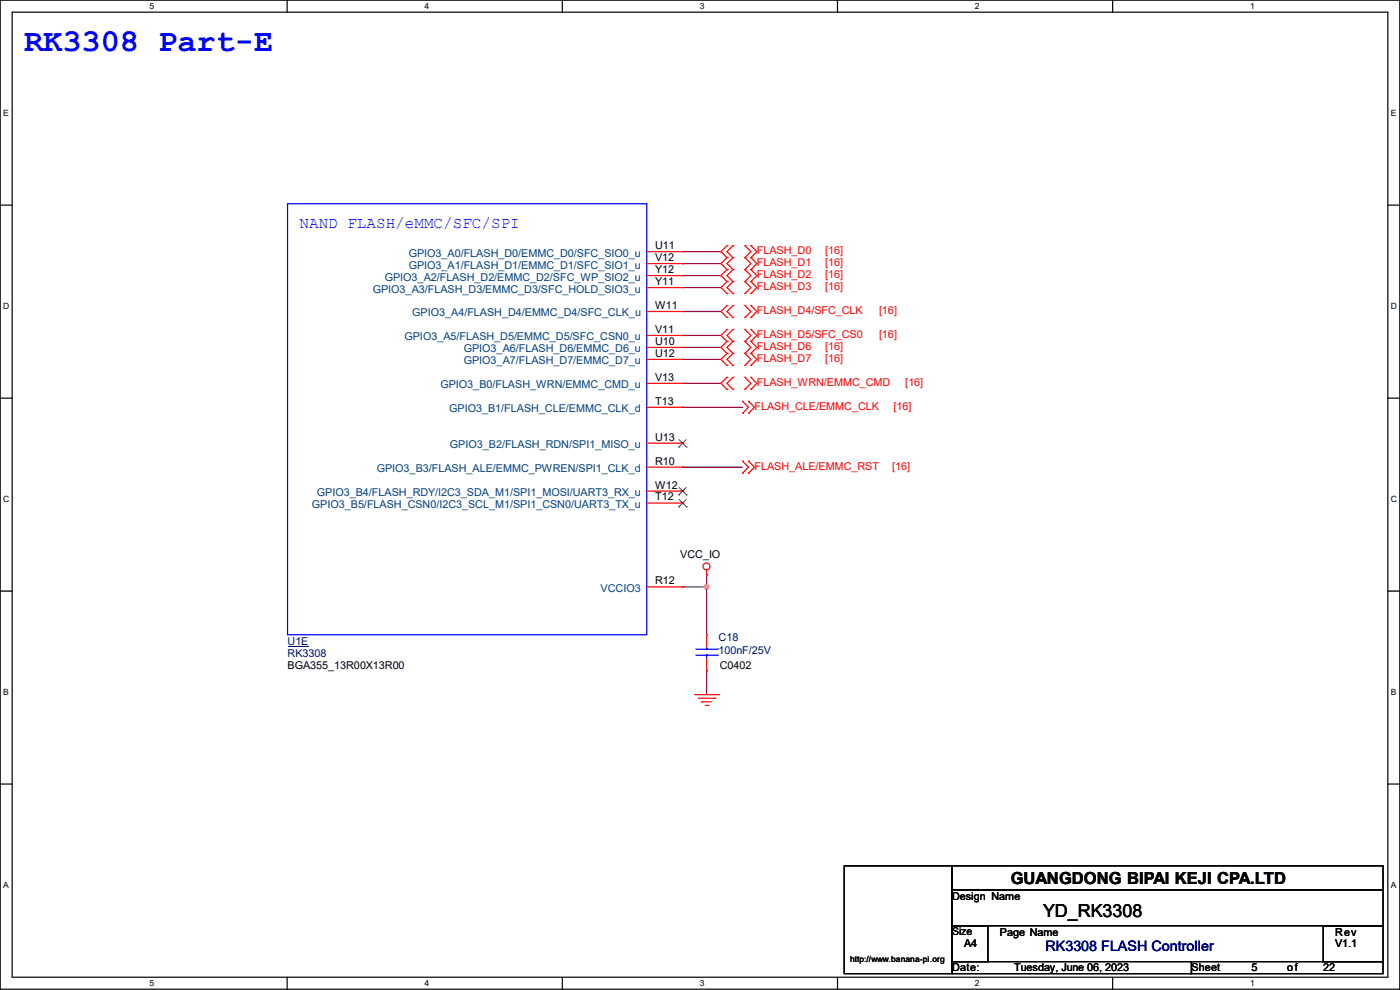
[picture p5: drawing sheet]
<svg xmlns="http://www.w3.org/2000/svg" width="297mm" height="210mm" viewBox="0 0 297 210" stroke-linecap="round" stroke-linejoin="round" font-family="sans-serif">
<path d="M0 0h297v209.8h-297zM2.6 2.6h291.8v204.7h-291.8z" fill="none" stroke="#000" stroke-width=".25"/>
<g fill="#fff">
<path d="M31.7 .3h1v2h-1z"/>
<path d="M31.7 207.6h1v1.9h-1z"/>
</g>
<path d="M60.9 0v2.6M60.9 207.3v2.5" fill="none" stroke="#000" stroke-width=".25"/>
<g fill="#fff">
<path d="M90.1 .3h1v2h-1z"/>
<path d="M90.1 207.6h1v1.9h-1z"/>
</g>
<path d="M119.3 0v2.6M119.3 207.3v2.5" fill="none" stroke="#000" stroke-width=".25"/>
<g fill="#fff">
<path d="M148.5 .3h.9v2h-.9z"/>
<path d="M148.5 207.6h.9v1.9h-.9z"/>
</g>
<path d="M177.7 0v2.6M177.7 207.3v2.5" fill="none" stroke="#000" stroke-width=".25"/>
<g fill="#fff">
<path d="M206.8 .3h1v2h-1z"/>
<path d="M206.8 207.6h1v1.9h-1z"/>
</g>
<path d="M236.1 0v2.6M236.1 207.3v2.5" fill="none" stroke="#000" stroke-width=".25"/>
<g fill="#fff">
<path d="M265.2 .3h1v2h-1z"/>
<path d="M265.2 207.6h1v1.9h-1z"/>
<path d="M.7 23h1.2v2h-1.2z"/>
<path d="M295.1 23h1.1v2h-1.1z"/>
<path d="M.7 64h1.2v2h-1.2z"/>
<path d="M295.1 64h1.2v2h-1.2z"/>
</g>
<path d="M0 43.5h2.6M294.4 43.5h2.6" fill="none" stroke="#000" stroke-width=".25"/>
<g fill="#fff">
<path d="M.7 104.9h1.2v2h-1.2z"/>
<path d="M295.1 104.9h1.2v2h-1.2z"/>
</g>
<path d="M0 84.5h2.6M294.4 84.5h2.6" fill="none" stroke="#000" stroke-width=".25"/>
<g fill="#fff">
<path d="M.7 145.8h1.2v2h-1.2z"/>
<path d="M295.1 145.8h1.1v2h-1.1z"/>
</g>
<path d="M0 125.4h2.6M294.4 125.4h2.6" fill="none" stroke="#000" stroke-width=".25"/>
<g fill="#fff">
<path d="M.7 186.8h1.2v2h-1.2z"/>
<path d="M295.1 186.8h1.1v2h-1.1z"/>
</g>
<path d="M0 166.3h2.6M294.4 166.3h2.6M179.1 183.7h22.9v22.8h-22.9zM202 183.7h91.4v5.1h-91.4zM202 188.8h91.4v7.6h-91.4zM202 196.4h7.6v7.6h-7.6zM280.7 196.4h12.7v7.6h-12.7zM202 204h50.8v2.5h-50.8zM252.8 204h40.6v2.5h-40.6z" fill="none" stroke="#000" stroke-width=".25"/>
<g fill="none" stroke="#800040" stroke-width=".25">
<path d="M144.8 53.4h.1M144.8 55.9h.1M144.8 58.5h.1M144.8 53.4h8.2M144.8 55.9h8.2M144.8 58.5h8.2M144.8 76.2h.1M144.8 73.7h.1M144.8 61h.1M144.8 66.1h.1M144.8 71.2h.1M144.8 76.2h8.2"/>
<path d="M144.8 73.7h8.2M144.8 61h8.2M144.8 66.1h8.2M144.8 71.2h8.2M144.8 81.3h.1M144.8 86.4h.1M144.8 99.1h.1M144.8 81.3h8.2M144.8 86.4h12.7M144.8 99.1h12.7M144.8 124.5h.1M144.8 124.5h5.1"/>
<path d="M149.9 124.5h.1M149.9 122h.1M149.9 122v12.7M149.9 142.3h.1M149.9 142.3v5.1"/>
</g>
<circle cx="149.9" cy="124.5" r=".49" fill="#f0f" stroke="#f0f" stroke-width=".25"/>
<g fill="none" stroke="#f00" stroke-width=".25">
<path d="M137.2 53.4h7.6M137.2 55.9h7.6M137.2 58.5h7.6M144.8 53.4h.1M144.8 55.9h.1M144.8 58.5h.1M154.2 54.7h.1M154.2 52.1h.1M154.2 57.2h.1M154.2 59.7h.1M154.2 52.1l-1.2 1.3 1.2 1.3M154.2 59.7l-1.2 1.3 1.2 1.3"/>
<path d="M154.2 54.7l-1.2 1.2 1.2 1.3M154.2 57.2l-1.2 1.3 1.2 1.2M155.5 52.1h.1M155.5 54.7h.1M155.5 57.2h.1M155.5 59.7h.1M155.5 52.1l-1.3 1.3 1.3 1.3M155.5 57.2l-1.3 1.3 1.3 1.2M155.5 54.7l-1.3 1.2 1.3 1.3M155.5 59.7l-1.3 1.3 1.3 1.3M158 52.1h.1M158 54.7h.1"/>
<path d="M158 57.2h.1M158 59.7h.1M158 57.2l1.3 1.3-1.3 1.2M158 52.1l1.3 1.3-1.3 1.3M158 54.7l1.3 1.2-1.3 1.3M158 59.7l1.3 1.3-1.3 1.3M159.3 52.1h.1M159.3 54.7h.1M159.3 57.2h.1M159.3 59.7h.1M159.3 52.1l1.3 1.3-1.3 1.3M159.3 54.7l1.3 1.2-1.3 1.3"/>
<path d="M159.3 57.2l1.3 1.3-1.3 1.2M159.3 59.7l1.3 1.3-1.3 1.3M137.2 61h7.6M137.2 66.1h7.6M137.2 71.2h7.6M137.2 73.7h7.6M137.2 76.2h7.6M144.8 61h.1M144.8 66.1h.1M144.8 71.2h.1M144.8 73.7h.1M144.8 76.2h.1"/>
<path d="M154.2 62.3h.1M154.2 67.4h.1M154.2 64.8h.1M154.2 77.5h.1M154.2 75h.1M154.2 72.4h.1M154.2 69.9h.1M154.2 64.8l-1.2 1.3 1.2 1.3M154.2 72.4l-1.2 1.3 1.2 1.3M154.2 75l-1.2 1.2 1.2 1.3M154.2 69.9l-1.2 1.3 1.2 1.2M155.5 62.3h.1"/>
<path d="M155.5 64.8h.1M155.5 67.4h.1M155.5 75h.1M155.5 77.5h.1M155.5 72.4h.1M155.5 69.9h.1M155.5 64.8l-1.3 1.3 1.3 1.3M155.5 69.9l-1.3 1.3 1.3 1.2M155.5 75l-1.3 1.2 1.3 1.3M155.5 72.4l-1.3 1.3 1.3 1.3M158 62.3h.1M158 64.8h.1"/>
<path d="M158 67.4h.1M158 75h.1M158 77.5h.1M158 72.4h.1M158 69.9h.1M158 64.8l1.3 1.3-1.3 1.3M158 69.9l1.3 1.3-1.3 1.2M158 75l1.3 1.2-1.3 1.3M158 72.4l1.3 1.3-1.3 1.3M159.3 62.3h.1M159.3 64.8h.1M159.3 67.4h.1"/>
<path d="M159.3 75h.1M159.3 77.5h.1M159.3 72.4h.1M159.3 69.9h.1M159.3 64.8l1.3 1.3-1.3 1.3M159.3 72.4l1.3 1.3-1.3 1.3M159.3 75l1.3 1.2-1.3 1.3M159.3 69.9l1.3 1.3-1.3 1.2M137.2 81.3h7.6M137.2 86.4h7.6M137.2 94h7.6M137.2 99.1h7.6"/>
<path d="M144.8 81.3h.1M144.8 86.4h.1M144.8 94h.1M144.8 99.1h.1M154.2 82.6h.1M154.2 80.1h.1M154.2 80.1l-1.2 1.2 1.2 1.3M155.5 80.1h.1M155.5 82.6h.1M155.5 80.1l-1.3 1.2 1.3 1.3M157.5 97.8h.1M157.5 85.1h.1"/>
<path d="M157.5 87.7h.1M157.5 97.8l1.3 1.3-1.3 1.3M157.5 85.1l1.3 1.3-1.3 1.3M158 80.1h.1M158 82.6h.1M158 80.1l1.3 1.2-1.3 1.3M158.8 97.8h.1M158.8 85.1h.1M158.8 87.7h.1M158.8 97.8l1.3 1.3-1.3 1.3M158.8 85.1l1.3 1.3-1.3 1.3M159.3 80.1h.1"/>
<path d="M159.3 82.6h.1M159.3 80.1l1.3 1.2-1.3 1.3M137.2 104.2h7.6M137.2 106.7h7.6M144.8 104.2h.1M144.8 106.7h.1M157.5 100.4h.1M158.8 100.4h.1M137.2 124.5h7.6M144.8 124.5h.1M149.9 122h.1M149.9 134.7h.1"/>
<path d="M149.9 120.9v1.1M149.9 134.7v2.5M149.9 139.7v2.6M147.4 147.4h5M148.1 148.1h3.6M148.9 148.9h.1M148.9 148.9h2M149.6 149.6h.6M149.9 142.3h.1M150.2 149.6h.1M151.7 148.1h.1M152.4 147.4h.1"/>
<circle cx="149.9" cy="120.2" r=".74"/>
</g>
<path d="M61 43.2h76.2v91.5h-76.2zM147.6 139h4.6M147.6 137.7h4.6M149.9 137.7h.1M149.9 139h.1M149.9 137.2v.5M149.9 139v.7M152.2 139h.1M152.2 137.7h.1" fill="none" stroke="#00f" stroke-width=".25"/>
<path d="M61 137.1h4.4" fill="none" stroke="#000080" stroke-width=".21"/>
<path d="M144 94.8h.1M144.1 93.3l1.5 1.5M145.6 93.3l-1.6 1.5M145.6 94.8h.1M144 105h.1M144 107.5h.1M144.1 103.4l1.5 1.6M144.1 106l1.5 1.5M145.6 103.4l-1.6 1.6M145.6 106l-1.6 1.5M145.6 105h.1M145.6 107.5h.1" fill="none" stroke="#804000" stroke-width=".21"/>
<text font-size="6.8" fill="#00f" x="5.1" y="10.8">RK3308 Part-E</text>
<text font-size="3.8" x="221.3" y="194.4">YD_RK3308</text>
<text font-size="3.5" x="214.4" y="187.5">GUANGDONG BIPAI KEJI CPA.LTD</text>
<text font-size="3.4" fill="#00f" x="63.5" y="48.4">NAND FLASH/eMMC/SFC/SPI</text>
<text font-size="3" fill="#000080" x="221.8" y="201.7">RK3308 FLASH Controller</text>
<g font-size="2.3">
<text x="139" y="52.8">U11</text>
<text x="139" y="55.4">V12</text>
<text x="139" y="57.9">Y12</text>
<text x="139" y="60.5">Y11</text>
<text x="139" y="65.5">W11</text>
<text x="139" y="70.6">V11</text>
<text x="139" y="73.2">U10</text>
<text x="139" y="75.7">U12</text>
<text x="139" y="80.8">V13</text>
<text x="139" y="85.9">T13</text>
<text x="139" y="93.5">U13</text>
<text x="139" y="98.6">R10</text>
<text x="139" y="103.6">W12</text>
<text x="139" y="106.2">T12</text>
<text x="144.3" y="118.4">VCC_IO</text>
<text x="139" y="124">R12</text>
<text x="61" y="141.8">BGA355_13R00X13R00</text>
<text x="152.7" y="141.8">C0402</text>
<text x="202" y="190.8">Design Name</text>
<text x="204.5" y="201">A4</text>
<text x="212.1" y="198.5">Page Name</text>
<text x="283.3" y="198.5">Rev</text>
<text x="283.3" y="201">V1.1</text>
<text x="202" y="206.1">Date:</text>
<text x="215.2" y="206.1">Tuesday, June 06, 2023</text>
<text x="252.8" y="206.1">Sheet</text>
<text x="265.5" y="206.1">5</text>
<text x="273.1" y="206.1">of</text>
<text x="280.7" y="206.1">22</text>
</g>
<g font-size="2.3" fill="#f00">
<text x="160.6" y="53.9">FLASH_D0</text>
<text x="175.1" y="53.9">[16]</text>
<text x="160.6" y="56.5">FLASH_D1</text>
<text x="160.6" y="59">FLASH_D2</text>
<text x="175.1" y="56.5">[16]</text>
<text x="175.1" y="59">[16]</text>
<text x="160.6" y="61.6">FLASH_D3</text>
<text x="175.1" y="61.6">[16]</text>
<text x="160.6" y="66.6">FLASH_D4/SFC_CLK</text>
<text x="160.6" y="71.7">FLASH_D5/SFC_CS0</text>
<text x="186.5" y="66.6">[16]</text>
<text x="186.5" y="71.7">[16]</text>
<text x="160.6" y="76.8">FLASH_D7</text>
<text x="160.6" y="74.3">FLASH_D6</text>
<text x="175.1" y="76.8">[16]</text>
<text x="175.1" y="74.3">[16]</text>
<text x="160.6" y="81.9">FLASH_WRN/EMMC_CMD</text>
<text x="192.1" y="81.9">[16]</text>
<text x="160.1" y="87">FLASH_CLE/EMMC_CLK</text>
<text x="189.5" y="87">[16]</text>
<text x="160.1" y="99.7">FLASH_ALE/EMMC_RST</text>
<text x="189.3" y="99.7">[16]</text>
</g>
<g font-size="2.3" fill="#004080">
<text x="81.6" y="59.5">GPIO3_A2/FLASH_D2/EMMC_D2/SFC_WP_SIO2_u</text>
<text x="86.7" y="54.4">GPIO3_A0/FLASH_D0/EMMC_D0/SFC_SIO0_u</text>
<text x="86.7" y="57">GPIO3_A1/FLASH_D1/EMMC_D1/SFC_SIO1_u</text>
<text x="79.1" y="62.1">GPIO3_A3/FLASH_D3/EMMC_D3/SFC_HOLD_SIO3_u</text>
<text x="87.5" y="67.1">GPIO3_A4/FLASH_D4/EMMC_D4/SFC_CLK_u</text>
<text x="85.8" y="72.2">GPIO3_A5/FLASH_D5/EMMC_D5/SFC_CSN0_u</text>
<text x="98.4" y="74.8">GPIO3_A6/FLASH_D6/EMMC_D6_u</text>
<text x="98.4" y="77.3">GPIO3_A7/FLASH_D7/EMMC_D7_u</text>
<text x="93.4" y="82.4">GPIO3_B0/FLASH_WRN/EMMC_CMD_u</text>
<text x="95.3" y="87.5">GPIO3_B1/FLASH_CLE/EMMC_CLK_d</text>
<text x="95.5" y="95.1">GPIO3_B2/FLASH_RDN/SPI1_MISO_u</text>
<text x="79.9" y="100.2">GPIO3_B3/FLASH_ALE/EMMC_PWREN/SPI1_CLK_d</text>
<text x="66.2" y="107.8">GPIO3_B5/FLASH_CSN0/I2C3_SCL_M1/SPI1_CSN0/UART3_TX_u</text>
<text x="67.2" y="105.2">GPIO3_B4/FLASH_RDY/I2C3_SDA_M1/SPI1_MOSI/UART3_RX_u</text>
<text x="127.4" y="125.6">VCCIO3</text>
</g>
<g font-size="2.3" fill="#000080">
<text x="61" y="136.7">U1E</text>
<text x="152.4" y="136">C18</text>
<text x="61" y="139.3">RK3308</text>
<text x="152.4" y="138.8">100nF/25V</text>
</g>
<text font-size="2.2" x="202" y="198.4">Size</text>
<g font-size="1.8">
<text x="31.7" y="1.9">5</text>
<text x="90.1" y="1.9">4</text>
<text x="148.5" y="1.9">3</text>
<text x="206.8" y="1.9">2</text>
<text x="265.2" y="1.9">1</text>
<text x=".7" y="24.6">E</text>
<text x="295.1" y="24.6">E</text>
<text x=".7" y="65.6">D</text>
<text x="295.1" y="65.6">D</text>
<text x=".7" y="106.5">C</text>
<text x="295.1" y="106.5">C</text>
<text x=".7" y="147.4">B</text>
<text x="295.1" y="147.4">B</text>
<text x=".7" y="188.4">A</text>
<text x="295.1" y="188.4">A</text>
<text x="31.7" y="209.2">5</text>
<text x="90.1" y="209.2">4</text>
<text x="148.5" y="209.2">3</text>
<text x="180.4" y="204.1">http://www.banana-pi.org</text>
<text x="206.8" y="209.2">2</text>
<text x="265.2" y="209.2">1</text>
</g>
</svg>
